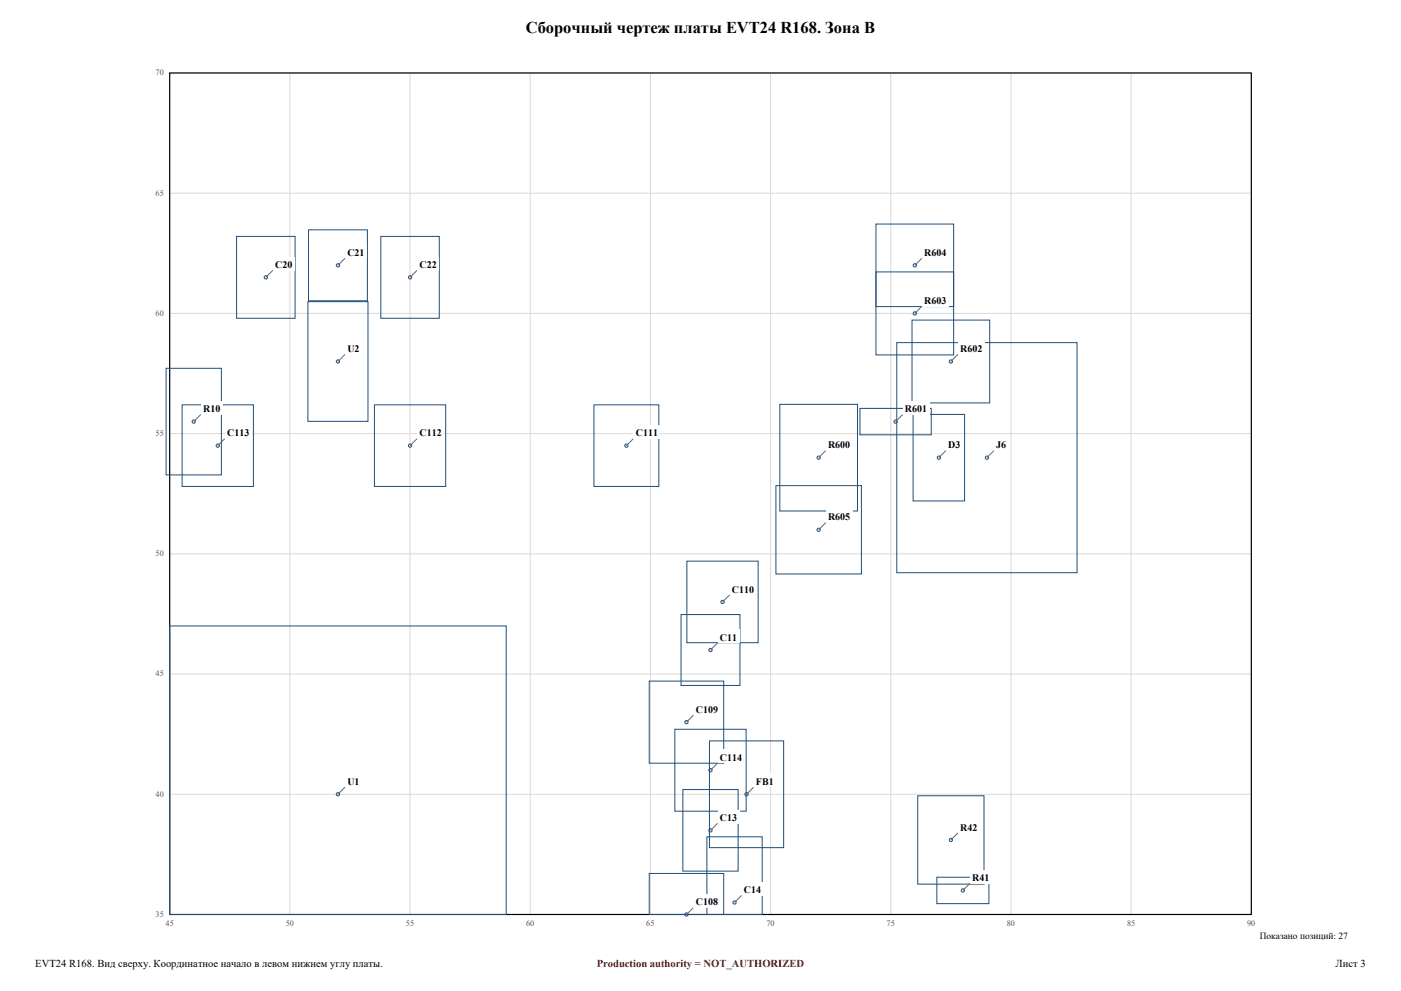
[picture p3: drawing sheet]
<svg xmlns="http://www.w3.org/2000/svg" width="420mm" height="297mm" viewBox="0 0 420 297" stroke-linecap="round" stroke-linejoin="round" font-family="sans-serif">
<g fill="none" stroke="#d9d9d9" stroke-width=".3">
<path d="M50.9 21.9h324.2v252.2h-324.2zM86.9 21.9v252.2M122.9 21.9v252.2M159 21.9v252.2M195 21.9v252.2M231 21.9v252.2M267 21.9v252.2M303.1 21.9v252.2M339.1 21.9v252.2M50.9 57.9h324.2M50.9 93.9h324.2M50.9 130h324.2"/>
<path d="M50.9 166h324.2M50.9 202h324.2M50.9 238h324.2"/>
</g>
<path d="M50.9 21.9h324.2v252.2h-324.2z" fill="none" stroke="#000" stroke-width=".35"/>
<g fill="none" stroke="#1f4e78" stroke-width=".3">
<path d="M70.9 70.9h17.6v24.5h-17.6zM92.5 68.9h17.6v21.2h-17.6zM114.2 70.9h17.5v24.5h-17.5zM262.6 67.1h23.3v24.8h-23.3zM92.3 90.4h18v35.9h-18zM262.6 81.5h23.3v24.9h-23.3zM273.4 95.9h23.3v24.9h-23.3zM49.8 110.4h16.6v31.9h-16.6zM268.8 102.7h54.1v68.9h-54.1zM54.6 121.3h21.4v24.5h-21.4zM112.2 121.3h21.4v24.5h-21.4zM178.1 121.3h19.4v24.5h-19.4z"/>
<path d="M233.8 121.2h23.3v31.9h-23.3zM257.8 122.4h21.4v7.9h-21.4zM273.7 124.2h15.5v25.9h-15.5zM232.6 145.5h25.6v26.5h-25.6zM205.9 168.2h21.4v24.4h-21.4zM50.9 187.6h100.9v86.5h-100.9zM204.2 184.2h17.6v21.2h-17.6zM194.6 204.1h22.4v24.6h-22.4zM202.3 218.6h21.4v24.5h-21.4zM204.7 236.6h16.6v24.5h-16.6zM212.7 222h22.2v32h-22.2zM275.1 238.5h19.9v26.5h-19.9z"/>
<path d="M211.9 250.8h16.6v23.3h-16.6zM194.6 261.8h22.4v12.3h-22.4zM280.9 262.9h15.6v7.9h-15.6z"/>
<circle cx="101.3" cy="79.5" r=".49"/>
<circle cx="274.2" cy="79.5" r=".49"/>
<circle cx="79.7" cy="83.1" r=".49"/>
<circle cx="122.9" cy="83.1" r=".49"/>
<circle cx="274.2" cy="93.9" r=".49"/>
<circle cx="101.3" cy="108.3" r=".49"/>
<circle cx="285.1" cy="108.3" r=".49"/>
<circle cx="58.1" cy="126.4" r=".49"/>
<circle cx="65.3" cy="133.6" r=".49"/>
<circle cx="122.9" cy="133.6" r=".49"/>
<circle cx="187.8" cy="133.6" r=".49"/>
<circle cx="245.4" cy="137.2" r=".49"/>
<circle cx="268.5" cy="126.4" r=".49"/>
<circle cx="281.5" cy="137.2" r=".49"/>
<circle cx="295.9" cy="137.2" r=".49"/>
<circle cx="245.4" cy="158.8" r=".49"/>
<circle cx="213" cy="194.8" r=".49"/>
<circle cx="216.6" cy="180.4" r=".49"/>
<circle cx="205.8" cy="216.4" r=".49"/>
<circle cx="101.3" cy="238" r=".49"/>
<circle cx="213" cy="230.8" r=".49"/>
<circle cx="223.8" cy="238" r=".49"/>
<circle cx="213" cy="248.8" r=".49"/>
<circle cx="285.1" cy="251.7" r=".49"/>
<circle cx="205.8" cy="274.1" r=".49"/>
<circle cx="220.2" cy="270.5" r=".49"/>
<circle cx="288.7" cy="266.9" r=".49"/>
</g>
<path d="M207.9 272l-2.1 2.1" fill="none" stroke="#666" stroke-width=".3"/>
<path d="M207.9 267.9h8.1v4.1h-8.1z" fill-rule="evenodd" fill="#fff"/>
<path d="M222.3 268.3l-2.1 2.2" fill="none" stroke="#666" stroke-width=".3"/>
<path d="M222.3 264.3h6.6v4h-6.6z" fill-rule="evenodd" fill="#fff"/>
<path d="M290.8 264.7l-2.1 2.2" fill="none" stroke="#666" stroke-width=".3"/>
<path d="M290.8 260.7h6.5v4h-6.5z" fill-rule="evenodd" fill="#fff"/>
<path d="M287.2 249.6l-2.1 2.1" fill="none" stroke="#666" stroke-width=".3"/>
<path d="M287.2 245.6h6.5v4h-6.5z" fill-rule="evenodd" fill="#fff"/>
<path d="M215.1 246.7l-2.1 2.1" fill="none" stroke="#666" stroke-width=".3"/>
<path d="M215.1 242.7h6.6v4h-6.6z" fill-rule="evenodd" fill="#fff"/>
<path d="M103.4 235.9l-2.1 2.1" fill="none" stroke="#666" stroke-width=".3"/>
<path d="M103.4 231.9h5.1v4h-5.1z" fill-rule="evenodd" fill="#fff"/>
<path d="M225.9 235.9l-2.1 2.1" fill="none" stroke="#666" stroke-width=".3"/>
<path d="M225.9 231.9h6.8v4h-6.8z" fill-rule="evenodd" fill="#fff"/>
<path d="M215.1 228.7l-2.1 2.1" fill="none" stroke="#666" stroke-width=".3"/>
<path d="M215.1 224.7h8.1v4h-8.1z" fill-rule="evenodd" fill="#fff"/>
<path d="M207.9 214.3l-2.1 2.1" fill="none" stroke="#666" stroke-width=".3"/>
<path d="M207.9 210.3h8.1v4h-8.1z" fill-rule="evenodd" fill="#fff"/>
<path d="M215.1 192.7l-2.1 2.1" fill="none" stroke="#666" stroke-width=".3"/>
<path d="M215.1 188.6h6.6v4.1h-6.6z" fill-rule="evenodd" fill="#fff"/>
<path d="M218.7 178.3l-2.1 2.1" fill="none" stroke="#666" stroke-width=".3"/>
<path d="M218.7 174.2h8.1v4.1h-8.1z" fill-rule="evenodd" fill="#fff"/>
<path d="M247.5 156.7l-2.1 2.1" fill="none" stroke="#666" stroke-width=".3"/>
<path d="M247.5 152.6h8.1v4.1h-8.1z" fill-rule="evenodd" fill="#fff"/>
<path d="M247.5 135l-2.1 2.2" fill="none" stroke="#666" stroke-width=".3"/>
<path d="M247.5 131h8.1v4h-8.1z" fill-rule="evenodd" fill="#fff"/>
<path d="M283.6 135l-2.1 2.2" fill="none" stroke="#666" stroke-width=".3"/>
<path d="M283.6 131h5v4h-5z" fill-rule="evenodd" fill="#fff"/>
<path d="M298 135l-2.1 2.2" fill="none" stroke="#666" stroke-width=".3"/>
<path d="M298 131h4.4v4h-4.4z" fill-rule="evenodd" fill="#fff"/>
<path d="M67.4 131.4l-2.1 2.2" fill="none" stroke="#666" stroke-width=".3"/>
<path d="M67.4 127.4h8.1v4h-8.1z" fill-rule="evenodd" fill="#fff"/>
<path d="M189.9 131.4l-2.1 2.2" fill="none" stroke="#666" stroke-width=".3"/>
<path d="M189.9 127.4h8.1v4h-8.1z" fill-rule="evenodd" fill="#fff"/>
<path d="M125 131.4l-2.1 2.2" fill="none" stroke="#666" stroke-width=".3"/>
<path d="M125 127.4h8.1v4h-8.1z" fill-rule="evenodd" fill="#fff"/>
<path d="M60.2 124.2l-2.1 2.2" fill="none" stroke="#666" stroke-width=".3"/>
<path d="M60.2 120.2h6.6v4h-6.6z" fill-rule="evenodd" fill="#fff"/>
<path d="M270.6 124.2l-2.1 2.2" fill="none" stroke="#666" stroke-width=".3"/>
<path d="M270.6 120.2h8.1v4h-8.1z" fill-rule="evenodd" fill="#fff"/>
<path d="M103.4 106.2l-2.1 2.1" fill="none" stroke="#666" stroke-width=".3"/>
<path d="M103.4 102.2h5.1v4h-5.1z" fill-rule="evenodd" fill="#fff"/>
<path d="M287.2 106.2l-2.1 2.1" fill="none" stroke="#666" stroke-width=".3"/>
<path d="M287.2 102.2h8v4h-8z" fill-rule="evenodd" fill="#fff"/>
<path d="M276.4 91.8l-2.2 2.1" fill="none" stroke="#666" stroke-width=".3"/>
<path d="M276.4 87.8h8v4h-8z" fill-rule="evenodd" fill="#fff"/>
<path d="M81.8 81l-2.1 2.1" fill="none" stroke="#666" stroke-width=".3"/>
<path d="M81.8 76.9h6.6v4.1h-6.6z" fill-rule="evenodd" fill="#fff"/>
<path d="M125 81l-2.1 2.1" fill="none" stroke="#666" stroke-width=".3"/>
<path d="M125 76.9h6.6v4.1h-6.6z" fill-rule="evenodd" fill="#fff"/>
<path d="M103.4 77.4l-2.1 2.1" fill="none" stroke="#666" stroke-width=".3"/>
<path d="M103.4 73.3h6.6v4.1h-6.6z" fill-rule="evenodd" fill="#fff"/>
<path d="M276.4 77.4l-2.2 2.1" fill="none" stroke="#666" stroke-width=".3"/>
<path d="M276.4 73.3h8v4.1h-8z" fill-rule="evenodd" fill="#fff"/>
<text font-size="4.9" x="157.6" y="9.9">Сборочный чертеж платы EVT24 R168. Зона B</text>
<g font-size="3.2">
<text x="10.6" y="289.9">EVT24 R168. Вид сверху. Координатное начало в левом нижнем углу платы.</text>
<text x="400.4" y="289.9">Лист 3</text>
</g>
<text font-size="3.2" fill="#9c0006" x="178.9" y="289.9">Production authority = NOT_AUTHORIZED</text>
<g font-size="3">
<text x="104.1" y="76.7">C21</text>
<text x="277.1" y="76.7">R604</text>
<text x="82.5" y="80.3">C20</text>
<text x="125.8" y="80.3">C22</text>
<text x="277.1" y="91.1">R603</text>
<text x="104.1" y="105.5">U2</text>
<text x="287.9" y="105.5">R602</text>
<text x="60.9" y="123.5">R10</text>
<text x="271.3" y="123.5">R601</text>
<text x="68.1" y="130.7">C113</text>
<text x="125.8" y="130.7">C112</text>
<text x="190.6" y="130.7">C111</text>
<text x="248.2" y="134.3">R600</text>
<text x="284.3" y="134.3">D3</text>
<text x="298.7" y="134.3">J6</text>
<text x="248.2" y="156">R605</text>
<text x="219.4" y="177.6">C110</text>
<text x="215.8" y="192">C11</text>
<text x="208.6" y="213.6">C109</text>
<text x="215.8" y="228">C114</text>
<text x="104.1" y="235.2">U1</text>
<text x="226.6" y="235.2">FB1</text>
<text x="215.8" y="246">C13</text>
<text x="287.9" y="248.9">R42</text>
<text x="223" y="267.6">C14</text>
<text x="291.5" y="264">R41</text>
<text x="208.6" y="271.2">C108</text>
</g>
<text font-size="2.8" x="377.7" y="281.5">Показано позиций: 27</text>
<g font-size="2.5" fill="#555">
<text x="46.6" y="22.6">70</text>
<text x="46.6" y="58.6">65</text>
<text x="46.6" y="94.6">60</text>
<text x="46.6" y="130.7">55</text>
<text x="46.6" y="166.7">50</text>
<text x="46.6" y="202.7">45</text>
<text x="46.6" y="238.7">40</text>
<text x="46.6" y="274.8">35</text>
<text x="49.6" y="277.6">45</text>
<text x="85.7" y="277.6">50</text>
<text x="121.7" y="277.6">55</text>
<text x="157.7" y="277.6">60</text>
<text x="193.7" y="277.6">65</text>
<text x="229.8" y="277.6">70</text>
<text x="265.8" y="277.6">75</text>
<text x="301.8" y="277.6">80</text>
<text x="337.9" y="277.6">85</text>
<text x="373.9" y="277.6">90</text>
</g>
</svg>
